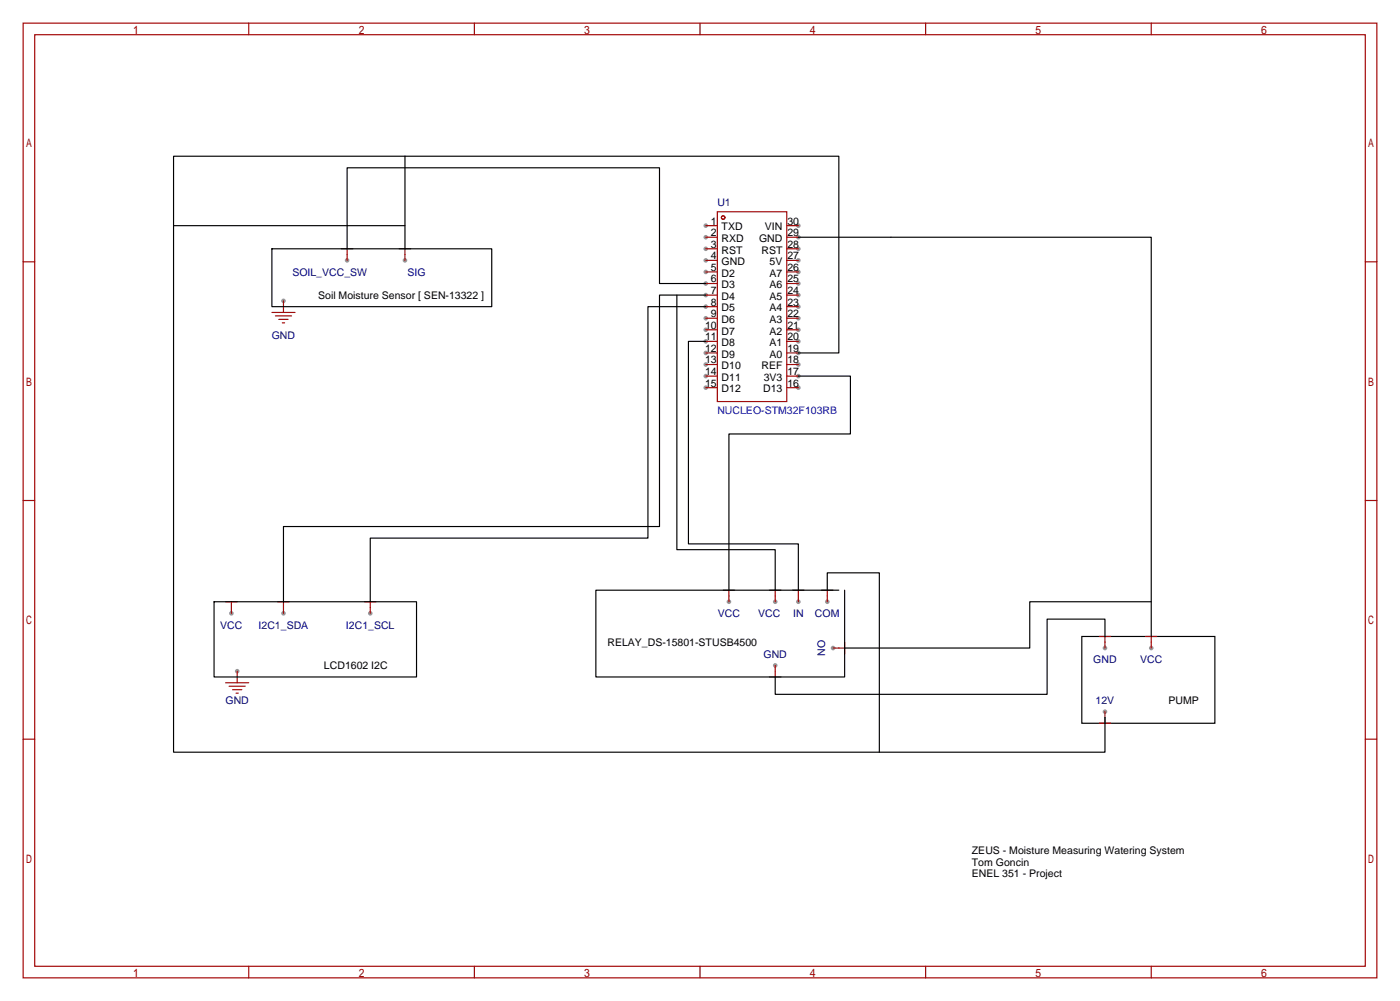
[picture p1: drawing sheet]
<svg xmlns="http://www.w3.org/2000/svg" width="307mm" height="220mm" viewBox="0 0 307 220" stroke-linecap="round" stroke-linejoin="round" font-family="sans-serif">
<g fill="#999">
<circle cx="154.9" cy="49.5" r=".51"/>
<circle cx="154.9" cy="52.1" r=".51"/>
<circle cx="154.9" cy="54.6" r=".51"/>
<circle cx="154.9" cy="57.1" r=".51"/>
<circle cx="154.9" cy="59.7" r=".51"/>
<circle cx="154.9" cy="62.2" r=".51"/>
<circle cx="154.9" cy="64.8" r=".51"/>
<circle cx="154.9" cy="67.3" r=".51"/>
<circle cx="154.9" cy="69.8" r=".51"/>
<circle cx="154.9" cy="72.4" r=".51"/>
<circle cx="154.9" cy="74.9" r=".51"/>
<circle cx="154.9" cy="77.5" r=".51"/>
<circle cx="154.9" cy="80" r=".51"/>
<circle cx="154.9" cy="82.5" r=".51"/>
<circle cx="154.9" cy="85.1" r=".51"/>
<circle cx="175.3" cy="85.1" r=".51"/>
<circle cx="175.3" cy="82.5" r=".51"/>
<circle cx="175.3" cy="80" r=".51"/>
<circle cx="175.3" cy="77.5" r=".51"/>
<circle cx="175.3" cy="74.9" r=".51"/>
<circle cx="175.3" cy="72.4" r=".51"/>
<circle cx="175.3" cy="69.8" r=".51"/>
<circle cx="175.3" cy="67.3" r=".51"/>
<circle cx="175.3" cy="64.8" r=".51"/>
<circle cx="175.3" cy="62.2" r=".51"/>
<circle cx="175.3" cy="59.7" r=".51"/>
<circle cx="175.3" cy="57.1" r=".51"/>
<circle cx="175.3" cy="54.6" r=".51"/>
<circle cx="175.3" cy="52.1" r=".51"/>
<circle cx="175.3" cy="49.5" r=".51"/>
<circle cx="76.2" cy="57.1" r=".51"/>
<circle cx="62.2" cy="66" r=".51"/>
<circle cx="88.9" cy="57.1" r=".51"/>
<circle cx="50.8" cy="134.6" r=".51"/>
<circle cx="62.2" cy="134.6" r=".51"/>
<circle cx="81.3" cy="134.6" r=".51"/>
<circle cx="52.1" cy="147.3" r=".51"/>
<circle cx="160" cy="132.1" r=".51"/>
<circle cx="170.2" cy="132.1" r=".51"/>
<circle cx="242.6" cy="142.2" r=".51"/>
<circle cx="252.7" cy="142.2" r=".51"/>
<circle cx="242.6" cy="156.2" r=".51"/>
<circle cx="170.2" cy="146" r=".51"/>
<circle cx="181.6" cy="132.1" r=".51"/>
<circle cx="175.3" cy="132.1" r=".51"/>
<circle cx="182.9" cy="142.2" r=".51"/>
</g>
<g fill="none" stroke="#a10000" stroke-width=".25">
<path d="M5.1 5.1h297.2v209.5h-297.2zM7.6 7.6h292.1v204.5h-292.1zM54.6 5.1v2.5M104.1 5.1v2.5M153.7 5.1v2.5M203.2 5.1v2.5M252.7 5.1v2.5M5.1 57.5h2.5M74.9 54.6h2.6M76.2 54.6v2.5M87.6 54.6h2.6M88.9 54.6v2.5"/>
<path d="M154.9 49.5h2.6M154.9 52.1h2.6M154.9 54.6h2.6M154.9 57.1h2.6M154.9 59.7h2.6M157.5 46.5h15.2v41.6h-15.2zM172.7 49.5h2.6M172.7 52.1h2.6M172.7 54.6h2.6M172.7 57.1h2.6M172.7 59.7h2.6M299.7 57.5h2.6"/>
<path d="M59.7 68.6h5.1M60.5 69.3h3.5M61.2 70.1h2M62 70.9h.5M62.2 66v2.6M154.9 62.2h2.6M154.9 64.8h2.6M154.9 67.3h2.6M154.9 69.8h2.6M154.9 72.4h2.6M154.9 74.9h2.6M154.9 77.5h2.6"/>
<path d="M172.7 62.2h2.6M172.7 64.8h2.6M172.7 67.3h2.6M172.7 69.8h2.6M172.7 72.4h2.6M172.7 74.9h2.6M172.7 77.5h2.6M154.9 80h2.6M154.9 82.5h2.6M154.9 85.1h2.6M172.7 80h2.6M172.7 82.5h2.6"/>
<path d="M172.7 85.1h2.6M5.1 109.9h2.5M299.7 109.9h2.6M49.5 132.1h2.6M50.8 132.1v2.5M61 132.1h2.5M62.2 132.1v2.5M80 132.1h2.5M81.3 132.1v2.5M158.7 129.5h2.6M160 129.5v2.6M168.9 129.5h2.5"/>
<path d="M170.2 129.5v2.6M174 129.5h2.5M175.3 129.5v2.6M180.3 129.5h2.6M181.6 129.5v2.6M241.3 139.7h2.5M242.6 139.7v2.5M251.5 139.7h2.5M252.7 139.7v2.5M49.5 149.9h5.1M50.3 150.6h3.5M51.1 151.4h2"/>
<path d="M51.8 152.1h.5M52.1 147.3v2.6M168.9 148.6h2.5M170.2 146v2.6M182.9 142.2h2.5M185.4 141v2.5M241.3 158.7h2.5M242.6 156.2v2.5M5.1 162.2h2.5M299.7 162.2h2.6M54.6 212.1v2.5M104.1 212.1v2.5"/>
<path d="M153.7 212.1v2.5M203.2 212.1v2.5M252.7 212.1v2.5"/>
<circle cx="158.7" cy="47.8" r=".38"/>
</g>
<g fill="none" stroke="#000" stroke-width=".25">
<path d="M88.9 34.3h95.2v43.2h-8.8M88.9 34.3h-50.8v130.8h204.5v-7.6M88.9 34.3v20.3M38.1 49.5h50.8M59.7 54.6h48.2v12.7h-48.2zM76.2 54.6v-17.8h68.6v25.4h10.1M175.3 52.1h77.4v87.6M148.6 64.8v55.8h21.6v8.9M154.9 67.3h-12.7v50.8h-60.9v14M154.9 64.8h-10.1v50.8h-82.6v16.5M154.9 74.9h-3.8v44.5h24.2v10.1M175.3 82.5h11.4v12.7h-26.7v34.3"/>
<path d="M47 132.1h44.4v16.5h-44.4zM181.6 129.5v-3.8h11.4v39.4M184.1 129.5h-53.3v19.1h54.6v-19.1M237.5 139.7h29.2v19h-29.2zM242.6 139.7v-3.8h-12.7v16.5h-59.7v-3.8M252.7 132.1h-26.6v10.1h-40.7"/>
</g>
<g font-size="2.3" fill="#000080">
<text x="157.5" y="45.3">U1</text>
<text x="64.2" y="60.5">SOIL_VCC_SW</text>
<text x="89.5" y="60.5">SIG</text>
<text x="59.7" y="74.5">GND</text>
<text x="48.4" y="138">VCC</text>
<text x="56.8" y="138">I2C1_SDA</text>
<text x="76" y="138">I2C1_SCL</text>
<text x="157.6" y="135.4">VCC</text>
<text x="166.5" y="135.4">VCC</text>
<text x="174.1" y="135.4">IN</text>
<text x="178.9" y="135.4">COM</text>
<text x="181.1" y="144" transform="rotate(-90 181.1 144)">NO</text>
<text x="167.6" y="144.3">GND</text>
<text x="240" y="145.6">GND</text>
<text x="250.3" y="145.6">VCC</text>
<text x="49.5" y="154.5">GND</text>
<text x="240.5" y="154.5">12V</text>
</g>
<g font-size="2.3">
<text x="156.1" y="49.3">1</text>
<text x="156.1" y="51.8">2</text>
<text x="158.4" y="50.6">TXD</text>
<text x="158.4" y="53.1">RXD</text>
<text x="166.6" y="53.1">GND</text>
<text x="167.9" y="50.6">VIN</text>
<text x="172.8" y="51.8">29</text>
<text x="172.8" y="49.3">30</text>
<text x="156.1" y="54.4">3</text>
<text x="156.1" y="56.9">4</text>
<text x="156.1" y="59.5">5</text>
<text x="158.4" y="55.7">RST</text>
<text x="158.4" y="58.2">GND</text>
<text x="167.2" y="55.7">RST</text>
<text x="169" y="58.2">5V</text>
<text x="172.8" y="59.5">26</text>
<text x="172.8" y="56.9">27</text>
<text x="172.8" y="54.4">28</text>
<text x="69.8" y="65.6">Soil Moisture Sensor [ SEN-13322 ]</text>
<text x="156.1" y="62">6</text>
<text x="156.1" y="64.5">7</text>
<text x="158.4" y="60.7">D2</text>
<text x="158.4" y="63.3">D3</text>
<text x="158.4" y="65.8">D4</text>
<text x="169" y="65.8">A5</text>
<text x="169" y="63.3">A6</text>
<text x="169" y="60.7">A7</text>
<text x="172.8" y="64.5">24</text>
<text x="172.8" y="62">25</text>
<text x="156.1" y="67.1">8</text>
<text x="156.1" y="69.6">9</text>
<text x="158.4" y="68.4">D5</text>
<text x="158.4" y="70.9">D6</text>
<text x="169" y="70.9">A3</text>
<text x="169" y="68.4">A4</text>
<text x="172.8" y="69.6">22</text>
<text x="172.8" y="67.1">23</text>
<text x="154.8" y="72.2">10</text>
<text x="154.8" y="74.7">11</text>
<text x="154.8" y="77.2">12</text>
<text x="158.4" y="73.4">D7</text>
<text x="158.4" y="76">D8</text>
<text x="169" y="76">A1</text>
<text x="169" y="73.4">A2</text>
<text x="172.8" y="77.2">19</text>
<text x="172.8" y="74.7">20</text>
<text x="172.8" y="72.2">21</text>
<text x="154.8" y="79.8">13</text>
<text x="154.8" y="82.3">14</text>
<text x="158.4" y="78.5">D9</text>
<text x="158.4" y="81.1">D10</text>
<text x="158.4" y="83.6">D11</text>
<text x="167.2" y="81.1">REF</text>
<text x="167.7" y="83.6">3V3</text>
<text x="169" y="78.5">A0</text>
<text x="172.8" y="82.3">17</text>
<text x="172.8" y="79.8">18</text>
<text x="154.8" y="84.9">15</text>
<text x="158.4" y="86.1">D12</text>
<text x="167.5" y="86.1">D13</text>
<text x="172.8" y="84.9">16</text>
<text x="133.3" y="141.8">RELAY_DS-15801-STUSB4500</text>
<text x="71.1" y="146.9">LCD1602 I2C</text>
<text x="256.5" y="154.5">PUMP</text>
<text x="213.4" y="187.5">ZEUS - Moisture Measuring Watering System</text>
<text x="213.4" y="190">Tom Goncin</text>
<text x="213.4" y="192.6">ENEL 351 - Project</text>
</g>
<text font-size="2.3" fill="#00f" x="157.5" y="91">NUCLEO-STM32F103RB</text>
</svg>
